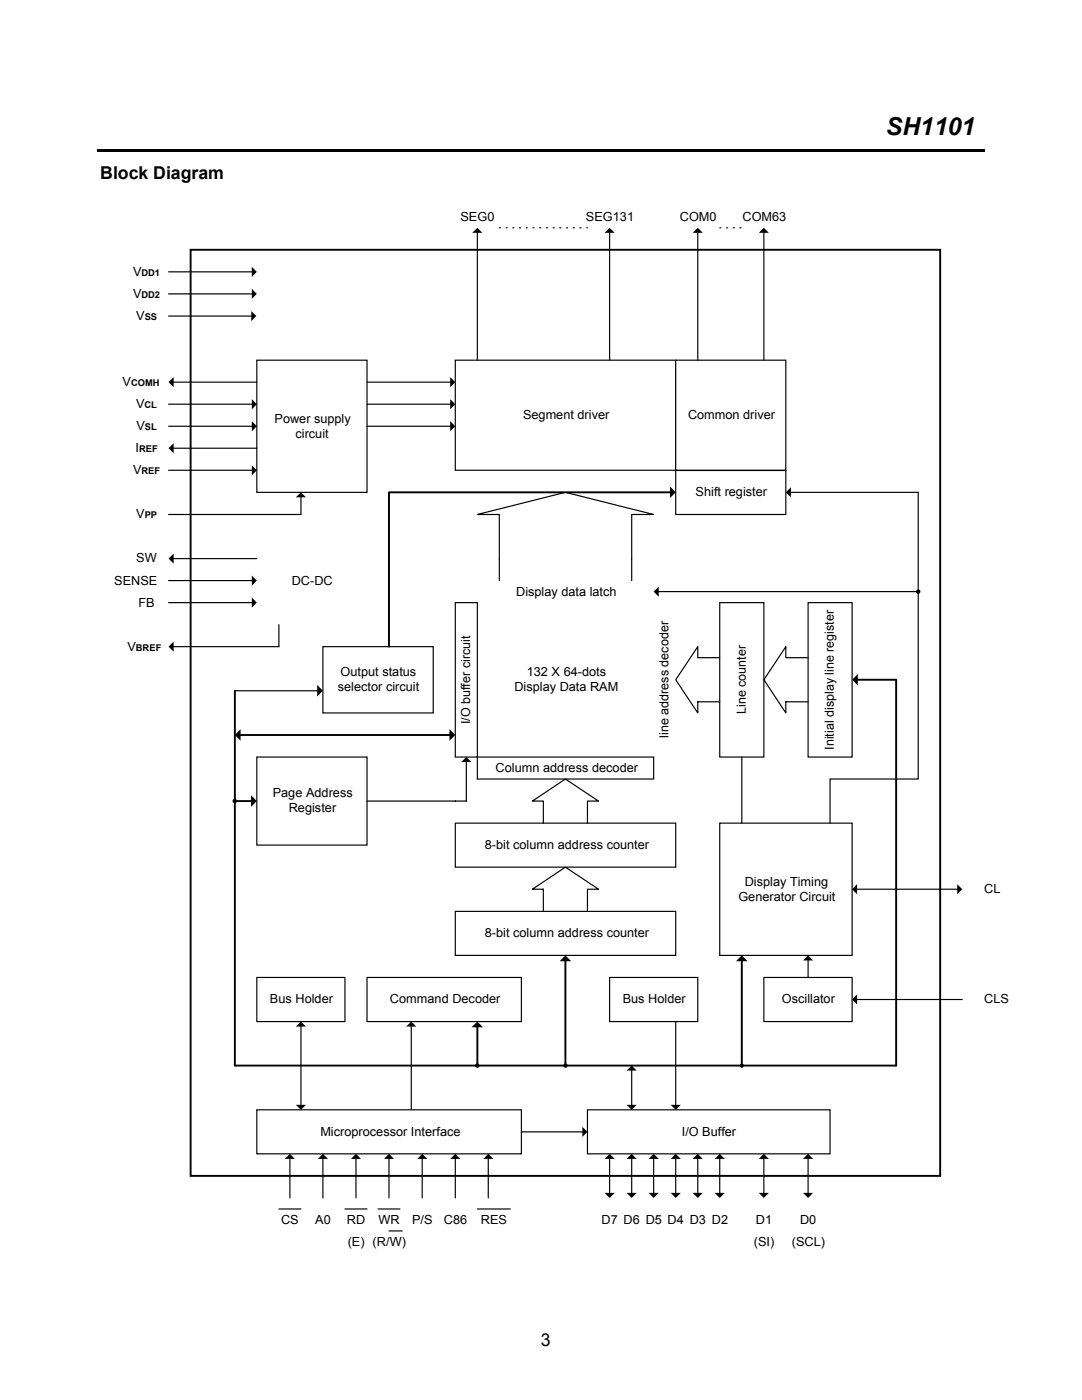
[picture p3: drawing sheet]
<svg xmlns="http://www.w3.org/2000/svg" width="216mm" height="279mm" viewBox="0 0 216 279" stroke-linecap="round" stroke-linejoin="round" font-family="sans-serif">
<path d="M19.5 29.7h177v.5h-177z" fill="#000"/>
<path d="M38 49.8h149.6v184.9h-149.6z" fill="#fff" stroke="#000" stroke-width=".38"/>
<g fill="#fff">
<path d="M51.2 107.1h22v17.6h-22z"/>
<path d="M95.2 115.9h35.2v4.4h-35.2z"/>
<path d="M95.2 120.3h35.2v30.8h-35.2z"/>
<path d="M130.4 120.3h4.4v30.8h-4.4z"/>
</g>
<g fill="#fff" stroke="#000" stroke-width=".23">
<path d="M90.8 120.3h4.4v30.8h-4.4z"/>
<path d="M64.4 129.1h22v13.2h-22z"/>
<path d="M95.2 151.1h35.2v4.4h-35.2z"/>
<path d="M90.8 164.3h44v8.8h-44z"/>
<path d="M90.8 181.9h44v8.8h-44z"/>
<path d="M51.2 151.1h22v17.6h-22z"/>
<path d="M143.6 164.3h26.4v26.4h-26.4z"/>
</g>
<path d="M46.9 137.9h16.6M93 151.9v8h-19.8M108.4 164.3v-4.4h-2.2l6.6-4.4 6.6 4.4h-2.2v4.4M170.8 177.5h20.4M108.4 181.9v-4.4h-2.2l6.6-4.4 6.6 4.4h-2.2v4.4M161.2 191.5v8" fill="none" stroke="#000" stroke-width=".23"/>
<path d="M63.3 136.7l1.1 1.2-1.1 1.1zM48 145.5v2.3l-1.1-1.1zM89.7 145.5l1.1 1.2-1.1 1.1zM92 152.1l1-1 1 1zM171 176.4v2.1l-1-1zM191 176.4l1 1.1-1 1zM112.8 190.7l1.2 1.1h-2.3zM148 190.7l1.2 1.1h-2.3zM161.2 190.7l1 1h-2z" fill="#000"/>
<path d="M46.9 137.9v74.8M178.8 135.7v77M47.8 146.7h42.1M112.8 191.6v21.1M148 191.6v21.1" fill="none" stroke="#000" stroke-width=".38"/>
<g fill="#fff" stroke="#000" stroke-width=".23">
<path d="M143.6 120.3h8.8v30.8h-8.8z"/>
<path d="M161.2 120.3h8.8v30.8h-8.8z"/>
</g>
<path d="M133.9 98.3h-56.3v30.8M171 135.7h7.8" fill="none" stroke="#000" stroke-width=".38"/>
<g fill="#000">
<path d="M133.7 97.1l1.1 1.2-1.1 1.1zM157.8 97.2v2.1l-1-1zM33.6 111.5l1-1v2zM50.2 114.9l1 1-1 1zM50.2 119.3l1 1-1 1zM33.6 129.1l1-1v2zM171.2 134.5v2.3l-1.2-1.1z"/>
<circle cx="183.2" cy="118.1" r=".45"/>
</g>
<path d="M157.6 98.3h25.6M33.6 115.9h16.8M34.5 111.5h16.7M99.6 115.9v-13.2h-4.4l17.6-4.4 17.6 4.4h-4.4v13.2M33.6 120.3h16.8M34.5 129.1h21.1M148 151.1v13.2" fill="none" stroke="#000" stroke-width=".23"/>
<g fill="#fff" stroke="#000" stroke-width=".23">
<path d="M90.8 71.9h44v22h-44z"/>
<path d="M134.8 71.9h22v22h-22z"/>
<path d="M134.8 93.9h22v8.8h-22z"/>
<path d="M51.2 71.9h22v26.4h-22z"/>
</g>
<g fill="none" stroke="#000" stroke-width=".23">
<path d="M33.6 58.7h16.8M95.2 46.3v25.6M121.6 46.3v25.6M139.2 46.3v25.6M152.4 46.3v25.6M33.6 63.1h16.8M34.5 76.3h16.7M73.2 76.3h16.8M33.6 93.9h16.8M33.6 85.1h16.8M33.6 80.7h16.8M34.5 89.5h16.7"/>
<path d="M73.2 85.1h16.8M73.2 80.7h16.8M33.6 102.7h26.4"/>
</g>
<g fill="#000">
<path d="M50.2 57.6l1 1.1-1 .9zM94.2 46.5l1-1 1 1zM121.6 45.5l1.1 1h-2.1zM138.2 46.5l1-1 1 1zM151.4 46.5l1-1 1 1zM33.6 76.3l1-1v2zM50.1 62.1l1 1-1 1zM50.2 79.7l1 1-1 1zM89.8 75.3l1 1-1 1zM89.8 79.7l1 1-1 1zM33.6 89.5l1-1v2zM50.2 92.9l1 1-1 1z"/>
<path d="M50.2 84.1l1 1-1 1zM89.8 84.1l1 1-1 1z"/>
</g>
<g fill="#fff">
<path d="M88.6 41.1h13.2v4.4h-13.2z"/>
<path d="M112.8 41.1h17.6v4.4h-17.6z"/>
<path d="M130.4 41.1h17.6v4.4h-17.6z"/>
<path d="M143.6 41.1h17.6v4.4h-17.6z"/>
</g>
<g fill="none" stroke="#000" stroke-width=".23">
<path d="M33.6 54.3h16.8M99.6 45.5h.3M101 45.5h.2M102.3 45.5h.2M103.7 45.5h.2M105 45.5h.2M106.3 45.5h.3M107.7 45.5h.2M109 45.5h.2M110.4 45.5h.2M111.7 45.5h.2M113.1 45.5h.2"/>
<path d="M114.4 45.5h.2M115.7 45.5h.3M117.1 45.5h.1M60 99.1v3.6M183.2 98.3v57.2h-17.6v8.8M131.2 118.1h52M55.6 124.7v4.4M143.6 131.3h-4.4v-2.2l-4.4 6.6 4.4 6.6v-2.2h4.4M161.2 131.3h-4.4v-2.2l-4.4 6.6 4.4 6.6v-2.2h4.4"/>
</g>
<path d="M50.2 53.3l1 1-1 1zM59 99.3l1-1 1 1zM130.4 118.1l1-1v2zM50.1 158.7l1.1 1.2-1.1 1.1z" fill="#000"/>
<path d="M46.9 159.9h3.4" fill="none" stroke="#000" stroke-width=".38"/>
<g fill="#fff" stroke="#000" stroke-width=".23">
<path d="M51.2 195.1h17.6v8.8h-17.6z"/>
<path d="M73.2 195.1h30.8v8.8h-30.8z"/>
<path d="M121.6 195.1h17.6v8.8h-17.6z"/>
<path d="M152.4 195.1h17.6v8.8h-17.6z"/>
<path d="M117.2 221.5h48.4v8.8h-48.4z"/>
</g>
<path d="M46.9 212.7h131.9M95.2 204.8v7.9" fill="none" stroke="#000" stroke-width=".38"/>
<g fill="#000">
<path d="M59 204.9l1-1 1 1zM81 204.9l1.1-1 1 1zM94.1 205l1.1-1.1 1.2 1.1zM125 213.7l1-1 1 1zM171 198.5v2l-1-1zM59 220.5h2l-1 1zM116.2 224.9l1 1-1 1zM121.6 230.3l1.1 1h-2.1zM120.6 238.1h2.1l-1.1 1zM126 230.3l1 1h-2zM125 220.5h2l-1 1zM125 238.1h2l-1 1z"/>
<path d="M130.4 230.3l1 1h-2zM129.4 238.1h2l-1 1zM134.8 230.3l1 1h-2zM133.8 220.5h2l-1 1zM133.8 238.1h2l-1 1zM138.2 231.3l1-1 1 1zM138.2 238.1h2l-1 1zM143.6 230.3l1 1h-2zM142.6 238.1h2l-1 1zM151.4 231.3l1-1 1 1zM151.4 238.1h2l-1 1zM161.2 230.3l1 1h-2z"/>
<path d="M160.2 238.1h2l-1 1z"/>
<circle cx="95.2" cy="212.7" r=".45"/>
<circle cx="112.8" cy="212.7" r=".45"/>
<circle cx="148" cy="212.7" r=".42"/>
</g>
<g fill="none" stroke="#000" stroke-width=".23">
<path d="M170.8 199.5h21.2M60 204.7v16M82.1 204.7v16.8M126 213.5v7.2M134.8 203.9v16.8M104 225.9h12.4M121.6 231.1v7.2M126 231.1v7.2M130.4 231.1v7.2M134.8 231.1v7.2M139.2 231.1v7.2M143.6 231.1v7.2"/>
<path d="M152.4 231.1v7.2M161.2 231.1v7.2"/>
</g>
<path d="M51.2 221.5h52.8v8.8h-52.8z" fill="#fff" stroke="#000" stroke-width=".23"/>
<g fill="none" stroke="#000" stroke-width=".23">
<path d="M143.6 45.5h.2M145 45.5h.2M146.3 45.5h.2M147.6 45.5h.3M57.8 231.1v8M64.4 231.1v8M71 231.1v8M77.6 231.1v8M84.2 231.1v8M90.8 231.1v8M97.4 231.1v8M55.6 241.3h4.4"/>
<path d="M68.8 241.3h4.4M75.4 241.3h4.4M77.6 245.7h2.7M95.2 241.3h6.6"/>
</g>
<g fill="#000">
<path d="M56.8 231.3l1-1 1 1zM64.4 230.3l1 1h-2zM70 231.3l1-1 1 1zM77.6 230.3l1 1h-2zM84.2 230.3l1.1 1h-2.1zM89.8 231.3l1-1 1 1zM97.4 230.3l1 1h-2z"/>
<path d="M46.5 159.5a.45 .45 0 0 1 .7 .1 .45 .45 0 0 1-.2 .6 .45 .45 0 0 1-.6-.1z" fill-rule="evenodd"/>
</g>
<text font-size="4.9" x="176.8" y="26.9">SH1101</text>
<g font-size="3.5">
<text x="20" y="35.6">Block Diagram</text>
<text x="107.9" y="268.6">3</text>
</g>
<g font-size="2.5">
<text x="91.9" y="44">SEG0</text>
<text x="116.9" y="44">SEG131</text>
<text x="135.7" y="44">COM0</text>
<text x="148.2" y="44">COM63</text>
<text x="26.6" y="55">V</text>
<text x="26.6" y="59.4">V</text>
<text x="27.2" y="63.9">V</text>
<text x="24.5" y="77">V</text>
<text x="27.2" y="81.4">V</text>
<text x="104.4" y="83.6">Segment driver</text>
<text x="137.3" y="83.6">Common driver</text>
<text x="27.2" y="85.8">V</text>
<text x="54.8" y="84.3">Power supply</text>
<text x="59" y="87.3">circuit</text>
<text x="26.6" y="94.6">V</text>
<text x="27.1" y="90.2">I</text>
<text x="138.8" y="99.1">Shift register</text>
<text x="27.2" y="103.5">V</text>
<text x="27.2" y="112.2">SW</text>
<text x="22.8" y="116.7">SENSE</text>
<text x="58.2" y="116.7">DC-DC</text>
<text x="103" y="118.9">Display data latch</text>
<text x="27.6" y="121.1">FB</text>
<text x="25.4" y="129.8">V</text>
<text x="67.4" y="137.9">selector circuit</text>
<text x="68" y="134.9">Output status</text>
<text x="102.7" y="137.9">Display Data RAM</text>
<text x="105.1" y="134.9">132 X 64-dots</text>
<text x="148.8" y="142.5" transform="rotate(-90 148.8 142.5)">Line counter</text>
<text x="93.8" y="144.5" transform="rotate(-90 93.8 144.5)">I/O buffer circuit</text>
<text x="133.4" y="147.2" transform="rotate(-90 133.4 147.2)">line address decoder</text>
<text x="166.4" y="149.6" transform="rotate(-90 166.4 149.6)">Initial display line register</text>
<text x="98.9" y="154.1">Column address decoder</text>
<text x="54.4" y="159.2">Page Address</text>
<text x="57.6" y="162.1">Register</text>
<text x="96.7" y="169.4">8-bit column address counter</text>
<text x="147.3" y="179.7">Generator Circuit</text>
<text x="148.6" y="176.7">Display Timing</text>
<text x="196.4" y="178.2">CL</text>
<text x="96.7" y="187.1">8-bit column address counter</text>
<text x="53.9" y="200.2">Bus Holder</text>
<text x="77.8" y="200.2">Command Decoder</text>
<text x="124.2" y="200.2">Bus Holder</text>
<text x="156" y="200.2">Oscillator</text>
<text x="196.4" y="200.2">CLS</text>
<text x="63.9" y="226.7">Microprocessor Interface</text>
<text x="136.1" y="226.7">I/O Buffer</text>
<text x="56.1" y="244.2">CS</text>
<text x="62.9" y="244.2">A0</text>
<text x="69.2" y="244.2">RD</text>
<text x="75.5" y="244.2">WR</text>
<text x="82.2" y="244.2">P/S</text>
<text x="88.6" y="244.2">C86</text>
<text x="95.9" y="244.2">RES</text>
<text x="120" y="244.2">D7 D6 D5 D4 D3 D2</text>
<text x="150.8" y="244.2">D1</text>
<text x="159.6" y="244.2">D0</text>
<text x="69.4" y="248.6">(E) (R/W)</text>
<text x="150.4" y="248.6">(SI)</text>
<text x="158" y="248.6">(SCL)</text>
</g>
<g font-size="1.9">
<text x="28.2" y="55">DD1</text>
<text x="28.2" y="59.4">DD2</text>
<text x="28.9" y="63.9">SS</text>
<text x="26.1" y="77">COMH</text>
<text x="28.8" y="81.4">CL</text>
<text x="28.9" y="85.8">SL</text>
<text x="27.7" y="90.2">REF</text>
<text x="28.2" y="94.6">REF</text>
<text x="28.9" y="103.4">PP</text>
<text x="27.1" y="129.8">BREF</text>
</g>
</svg>
